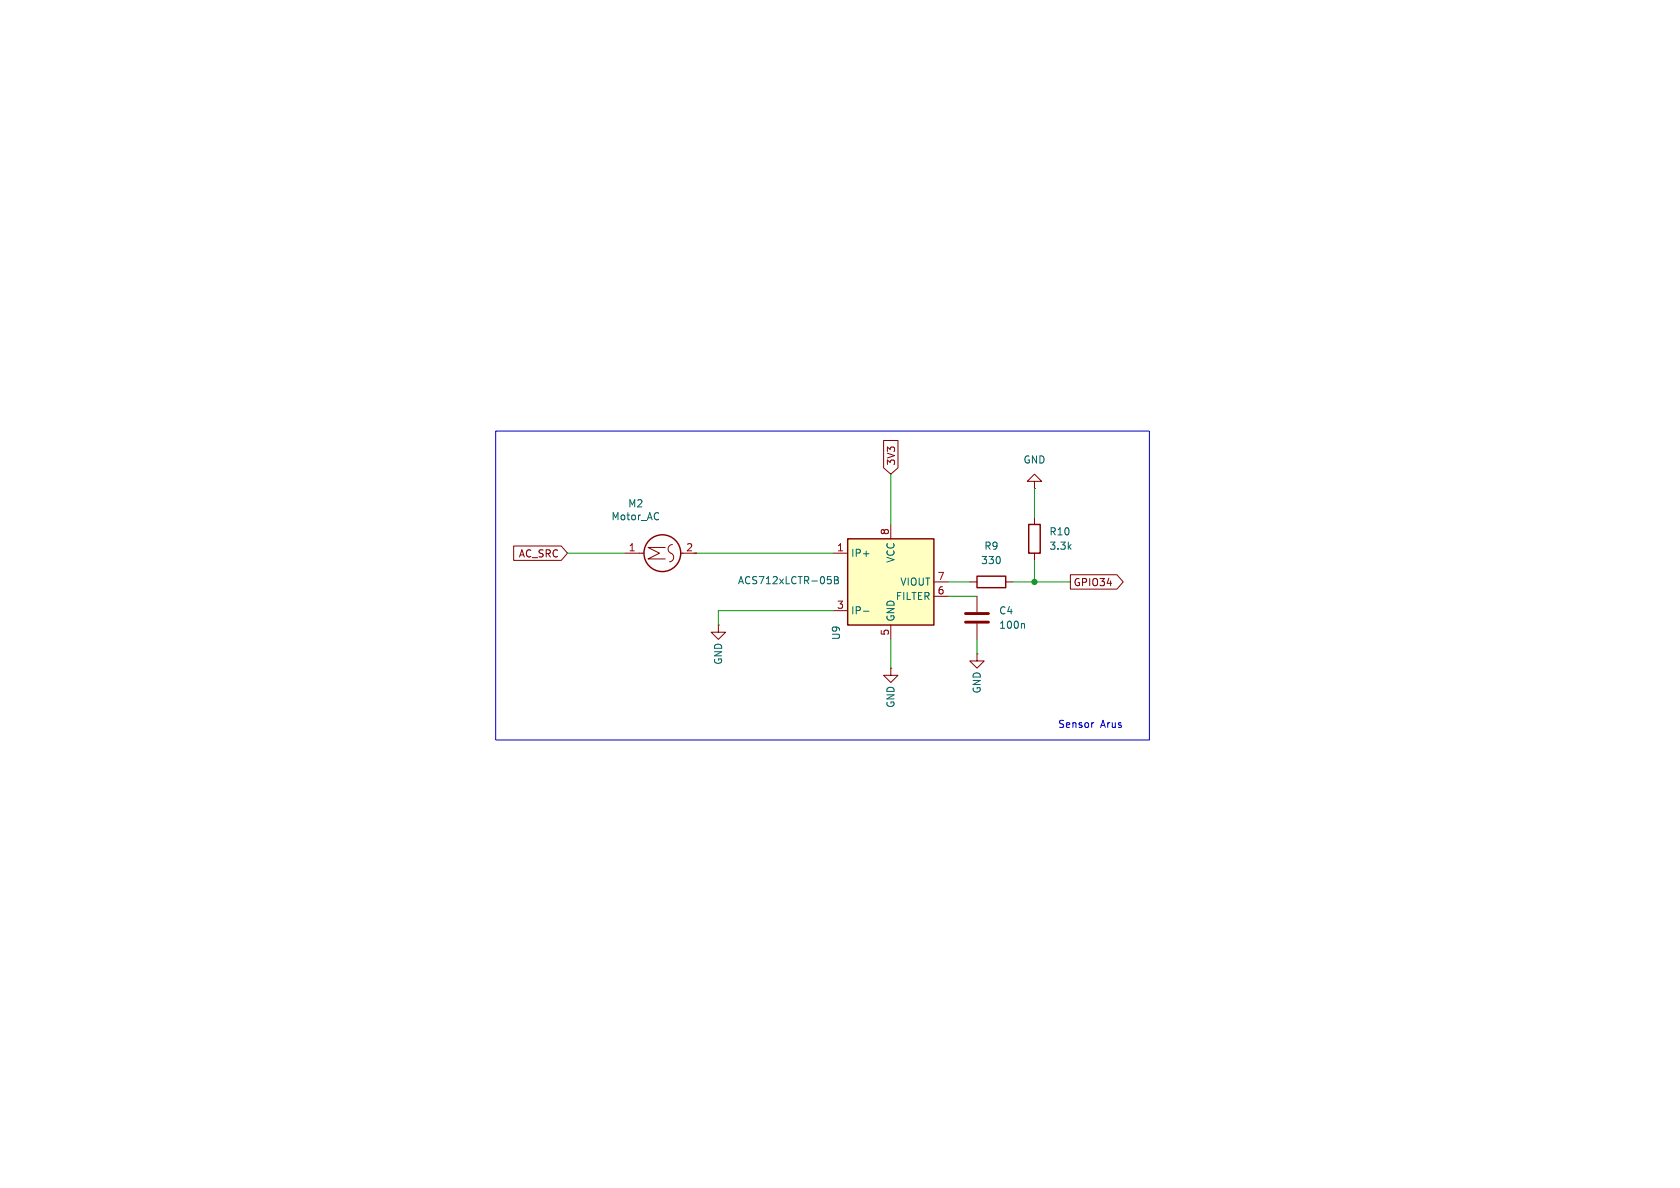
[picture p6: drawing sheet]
(kicad_sch
 (version 20250114)
 (generator "eeschema")
 (generator_version "9.0")
 (paper "User" 130 60)
 (lib_symbols
  (symbol "Device:C"
   (pin_numbers (hide yes))
   (pin_names
    (offset 0.254)) (exclude_from_sim no) (in_bom yes) (on_board yes)
   (property "Reference" "C" (at 0.635 2.54 0) (effects (font (size 1.27 1.27)) (justify left)))
   (property "Value" "C" (at 0.635 -2.54 0) (effects (font (size 1.27 1.27)) (justify left)))
   (property "Footprint" "" (at 0.9652 -3.81 0) (effects (font (size 1.27 1.27)) (hide yes)))
   (property "Datasheet" "~" (at 0 0 0) (effects (font (size 1.27 1.27)) (hide yes)))
   (property "Description" "Unpolarized capacitor" (at 0 0 0) (effects (font (size 1.27 1.27)) (hide yes)))
   (symbol "C_0_1"
    (polyline (pts (xy -2.032 0.762) (xy 2.032 0.762)) (stroke (width 0.508) (type default)) (fill (type none)))
    (polyline (pts (xy -2.032 -0.762) (xy 2.032 -0.762)) (stroke (width 0.508) (type default)) (fill (type none))))
   (symbol "C_1_1"
    (pin passive line (at 0 3.81 270) (length 2.794) (name "~" (effects (font (size 1.27 1.27)))) (number "1" (effects (font (size 1.27 1.27)))))
    (pin passive line (at 0 -3.81 90) (length 2.794) (name "~" (effects (font (size 1.27 1.27)))) (number "2" (effects (font (size 1.27 1.27))))))
   (embedded_fonts no))
  (symbol "Device:R"
   (pin_numbers (hide yes))
   (pin_names
    (offset 0)) (exclude_from_sim no) (in_bom yes) (on_board yes)
   (property "Reference" "R" (at 2.032 0 90) (effects (font (size 1.27 1.27))))
   (property "Value" "R" (at 0 0 90) (effects (font (size 1.27 1.27))))
   (property "Footprint" "" (at -1.778 0 90) (effects (font (size 1.27 1.27)) (hide yes)))
   (property "Datasheet" "~" (at 0 0 0) (effects (font (size 1.27 1.27)) (hide yes)))
   (property "Description" "Resistor" (at 0 0 0) (effects (font (size 1.27 1.27)) (hide yes)))
   (symbol "R_0_1"
    (rectangle (start -1.016 -2.54) (end 1.016 2.54) (stroke (width 0.254) (type default)) (fill (type none))))
   (symbol "R_1_1"
    (pin passive line (at 0 3.81 270) (length 1.27) (name "~" (effects (font (size 1.27 1.27)))) (number "1" (effects (font (size 1.27 1.27)))))
    (pin passive line (at 0 -3.81 90) (length 1.27) (name "~" (effects (font (size 1.27 1.27)))) (number "2" (effects (font (size 1.27 1.27))))))
   (embedded_fonts no))
  (symbol "Motor:Motor_AC"
   (pin_names
    (offset 0)) (exclude_from_sim no) (in_bom yes) (on_board yes)
   (property "Reference" "M" (at 2.54 2.54 0) (effects (font (size 1.27 1.27)) (justify left)))
   (property "Value" "Motor_AC" (at 2.54 -5.08 0) (effects (font (size 1.27 1.27)) (justify left top)))
   (property "Footprint" "" (at 0 -2.286 0) (effects (font (size 1.27 1.27)) (hide yes)))
   (property "Datasheet" "~" (at 0 -2.286 0) (effects (font (size 1.27 1.27)) (hide yes)))
   (property "Description" "AC Motor" (at 0 0 0) (effects (font (size 1.27 1.27)) (hide yes)))
   (symbol "Motor_AC_0_0"
    (polyline (pts (xy -1.016 -2.032) (xy -1.016 1.016) (xy 0 -1.016) (xy 1.016 1.016) (xy 1.016 -2.032)) (stroke (width 0) (type default)) (fill (type none)))
    (arc (start 0 -3.048) (mid -0.8622 -3.5222) (end -1.524 -2.794) (stroke (width 0) (type default)) (fill (type none)))
    (arc (start 0 -3.048) (mid 0.8657 -2.5527) (end 1.524 -3.302) (stroke (width 0) (type default)) (fill (type none))))
   (symbol "Motor_AC_0_1"
    (polyline (pts (xy 0 2.032) (xy 0 2.54)) (stroke (width 0) (type default)) (fill (type none)))
    (polyline (pts (xy 0 1.7272) (xy 0 2.0828)) (stroke (width 0) (type default)) (fill (type none)))
    (circle (center 0 -1.524) (radius 3.2512) (stroke (width 0.254) (type default)) (fill (type none)))
    (polyline (pts (xy 0 -4.7752) (xy 0 -5.1816)) (stroke (width 0) (type default)) (fill (type none)))
    (polyline (pts (xy 0 -7.62) (xy 0 -7.112)) (stroke (width 0) (type default)) (fill (type none))))
   (symbol "Motor_AC_1_1"
    (pin passive line (at 0 5.08 270) (length 2.54) (name "~" (effects (font (size 1.27 1.27)))) (number "1" (effects (font (size 1.27 1.27)))))
    (pin passive line (at 0 -7.62 90) (length 2.54) (name "~" (effects (font (size 1.27 1.27)))) (number "2" (effects (font (size 1.27 1.27))))))
   (embedded_fonts no))
  (symbol "Sensor_Current:ACS712xLCTR-05B" (exclude_from_sim no) (in_bom yes) (on_board yes)
   (property "Reference" "U" (at 2.54 11.43 0) (effects (font (size 1.27 1.27)) (justify left)))
   (property "Value" "ACS712xLCTR-05B" (at 2.54 8.89 0) (effects (font (size 1.27 1.27)) (justify left)))
   (property "Footprint" "Package_SO:SOIC-8_3.9x4.9mm_P1.27mm" (at 2.54 -8.89 0) (effects (font (size 1.27 1.27)
    (italic yes)) (justify left) (hide yes)))
   (property "Datasheet" "http://www.allegromicro.com/~/media/Files/Datasheets/ACS712-Datasheet.ashx?la=en" (at 0 0 0) (effects (font (size 1.27 1.27)) (hide yes)))
   (property "Description" "±5A Bidirectional Hall-Effect Current Sensor, +5.0V supply, 185mV/A, SOIC-8" (at 0 0 0) (effects (font (size 1.27 1.27)) (hide yes)))
   (symbol "ACS712xLCTR-05B_0_1"
    (rectangle (start -7.62 7.62) (end 7.62 -7.62) (stroke (width 0.254) (type default)) (fill (type background))))
   (symbol "ACS712xLCTR-05B_1_1"
    (pin passive line (at -10.16 5.08 0) (length 2.54) (name "IP+" (effects (font (size 1.27 1.27)))) (number "1" (effects (font (size 1.27 1.27)))))
    (pin passive line (at -10.16 5.08 0) (length 2.54) (hide yes) (name "IP+" (effects (font (size 1.27 1.27)))) (number "2" (effects (font (size 1.27 1.27)))))
    (pin passive line (at -10.16 -5.08 0) (length 2.54) (name "IP-" (effects (font (size 1.27 1.27)))) (number "3" (effects (font (size 1.27 1.27)))))
    (pin passive line (at -10.16 -5.08 0) (length 2.54) (hide yes) (name "IP-" (effects (font (size 1.27 1.27)))) (number "4" (effects (font (size 1.27 1.27)))))
    (pin power_in line (at 0 10.16 270) (length 2.54) (name "VCC" (effects (font (size 1.27 1.27)))) (number "8" (effects (font (size 1.27 1.27)))))
    (pin power_in line (at 0 -10.16 90) (length 2.54) (name "GND" (effects (font (size 1.27 1.27)))) (number "5" (effects (font (size 1.27 1.27)))))
    (pin output line (at 10.16 0 180) (length 2.54) (name "VIOUT" (effects (font (size 1.27 1.27)))) (number "7" (effects (font (size 1.27 1.27)))))
    (pin passive line (at 10.16 -2.54 180) (length 2.54) (name "FILTER" (effects (font (size 1.27 1.27)))) (number "6" (effects (font (size 1.27 1.27))))))
   (embedded_fonts no))
  (symbol "power:GND"
   (power)
   (pin_numbers (hide yes))
   (pin_names
    (offset 0) (hide yes)) (exclude_from_sim no) (in_bom yes) (on_board yes)
   (property "Reference" "#PWR" (at 0 -6.35 0) (effects (font (size 1.27 1.27)) (hide yes)))
   (property "Value" "GND" (at 0 -3.81 0) (effects (font (size 1.27 1.27))))
   (property "Footprint" "" (at 0 0 0) (effects (font (size 1.27 1.27)) (hide yes)))
   (property "Datasheet" "" (at 0 0 0) (effects (font (size 1.27 1.27)) (hide yes)))
   (property "Description" "Power symbol creates a global label with name \"GND\" , ground" (at 0 0 0) (effects (font (size 1.27 1.27)) (hide yes)))
   (symbol "GND_0_1"
    (polyline (pts (xy 0 0) (xy 0 -1.27) (xy 1.27 -1.27) (xy 0 -2.54) (xy -1.27 -1.27) (xy 0 -1.27)) (stroke (width 0) (type default)) (fill (type none))))
   (symbol "GND_1_1"
    (pin power_in line (at 0 0 270) (length 0) (name "~" (effects (font (size 1.27 1.27)))) (number "1" (effects (font (size 1.27 1.27))))))
   (embedded_fonts no)))
 (rectangle
  (start 6.35 57.15)
  (end 121.92 2.54)
  (stroke (width 0) (type default))
  (fill (type none)))
 (text "Sensor Arus"
  (exclude_from_sim no)
  (at 111.506 54.61 0)
  (effects (font (size 1.27 1.27))))
 (junction
  (at 101.6 29.21)
  (diameter 0)
  (color 0 0 0 0))
 (wire
  (pts (xy 76.2 39.37) (xy 76.2 44.45))
  (stroke (width 0) (type default)))
 (wire
  (pts (xy 101.6 29.21) (xy 101.6 25.4))
  (stroke (width 0) (type default)))
 (wire
  (pts (xy 41.91 24.13) (xy 66.04 24.13))
  (stroke (width 0) (type default)))
 (wire
  (pts (xy 76.2 10.16) (xy 76.2 19.05))
  (stroke (width 0) (type default)))
 (wire
  (pts (xy 86.36 29.21) (xy 90.17 29.21))
  (stroke (width 0) (type default)))
 (wire
  (pts (xy 19.05 24.13) (xy 29.21 24.13))
  (stroke (width 0) (type default)))
 (wire
  (pts (xy 101.6 12.7) (xy 101.6 17.78))
  (stroke (width 0) (type default)))
 (wire
  (pts (xy 91.44 39.37) (xy 91.44 41.91))
  (stroke (width 0) (type default)))
 (wire
  (pts (xy 66.04 34.29) (xy 45.72 34.29))
  (stroke (width 0) (type default)))
 (wire
  (pts (xy 101.6 29.21) (xy 107.95 29.21))
  (stroke (width 0) (type default)))
 (wire
  (pts (xy 45.72 34.29) (xy 45.72 36.83))
  (stroke (width 0) (type default)))
 (wire
  (pts (xy 97.79 29.21) (xy 101.6 29.21))
  (stroke (width 0) (type default)))
 (wire
  (pts (xy 86.36 31.75) (xy 91.44 31.75))
  (stroke (width 0) (type default)))
 (global_label "3V3"
  (shape input)
  (at 76.2 10.16 90)
  (fields_autoplaced yes)
  (effects (font (size 1.27 1.27)) (justify left))
  (property "Intersheetrefs" "${INTERSHEET_REFS}" (at 76.2 3.6672 90) (effects (font (size 1.27 1.27)) (justify left) (hide yes))))
 (global_label "AC_SRC"
  (shape input)
  (at 19.05 24.13 180)
  (fields_autoplaced yes)
  (effects (font (size 1.27 1.27)) (justify right))
  (property "Intersheetrefs" "${INTERSHEET_REFS}" (at 8.9891 24.13 0) (effects (font (size 1.27 1.27)) (justify right) (hide yes))))
 (global_label "GPIO34"
  (shape output)
  (at 107.95 29.21 0)
  (fields_autoplaced yes)
  (effects (font (size 1.27 1.27)) (justify left))
  (property "Intersheetrefs" "${INTERSHEET_REFS}" (at 117.8295 29.21 0) (effects (font (size 1.27 1.27)) (justify left) (hide yes))))
 (symbol
  (lib_id "power:GND")
  (at 101.6 12.7 180)
  (unit 1)
  (exclude_from_sim no)
  (in_bom yes)
  (on_board yes)
  (dnp no)
  (fields_autoplaced yes)
  (property "Reference" "#PWR020" (at 101.6 6.35 0) (effects (font (size 1.27 1.27)) (hide yes)))
  (property "Value" "GND" (at 101.6 7.62 0) (effects (font (size 1.27 1.27))))
  (property "Footprint" "" (at 101.6 12.7 0) (effects (font (size 1.27 1.27)) (hide yes)))
  (property "Datasheet" "" (at 101.6 12.7 0) (effects (font (size 1.27 1.27)) (hide yes)))
  (property "Description" "Power symbol creates a global label with name \"GND\" , ground" (at 101.6 12.7 0) (effects (font (size 1.27 1.27)) (hide yes)))
  (pin "1"))
 (symbol
  (lib_id "power:GND")
  (at 91.44 41.91 0)
  (unit 1)
  (exclude_from_sim no)
  (in_bom yes)
  (on_board yes)
  (dnp no)
  (property "Reference" "#PWR019" (at 91.44 48.26 0) (effects (font (size 1.27 1.27)) (hide yes)))
  (property "Value" "GND" (at 91.44 46.99 90) (effects (font (size 1.27 1.27))))
  (property "Footprint" "" (at 91.44 41.91 0) (effects (font (size 1.27 1.27)) (hide yes)))
  (property "Datasheet" "" (at 91.44 41.91 0) (effects (font (size 1.27 1.27)) (hide yes)))
  (property "Description" "Power symbol creates a global label with name \"GND\" , ground" (at 91.44 41.91 0) (effects (font (size 1.27 1.27)) (hide yes)))
  (pin "1"))
 (symbol
  (lib_id "Device:C")
  (at 91.44 35.56 0)
  (unit 1)
  (exclude_from_sim no)
  (in_bom yes)
  (on_board yes)
  (dnp no)
  (fields_autoplaced yes)
  (property "Reference" "C4" (at 95.25 34.2899 0) (effects (font (size 1.27 1.27)) (justify left)))
  (property "Value" "100n" (at 95.25 36.8299 0) (effects (font (size 1.27 1.27)) (justify left)))
  (property "Footprint" "Capacitor_THT:CP_Axial_L10.0mm_D6.0mm_P15.00mm_Horizontal" (at 92.4052 39.37 0) (effects (font (size 1.27 1.27)) (hide yes)))
  (property "Datasheet" "~" (at 91.44 35.56 0) (effects (font (size 1.27 1.27)) (hide yes)))
  (property "Description" "Unpolarized capacitor" (at 91.44 35.56 0) (effects (font (size 1.27 1.27)) (hide yes)))
  (pin "2")
  (pin "1"))
 (symbol
  (lib_id "power:GND")
  (at 76.2 44.45 0)
  (unit 1)
  (exclude_from_sim no)
  (in_bom yes)
  (on_board yes)
  (dnp no)
  (property "Reference" "#PWR018" (at 76.2 50.8 0) (effects (font (size 1.27 1.27)) (hide yes)))
  (property "Value" "GND" (at 76.2 49.53 90) (effects (font (size 1.27 1.27))))
  (property "Footprint" "" (at 76.2 44.45 0) (effects (font (size 1.27 1.27)) (hide yes)))
  (property "Datasheet" "" (at 76.2 44.45 0) (effects (font (size 1.27 1.27)) (hide yes)))
  (property "Description" "Power symbol creates a global label with name \"GND\" , ground" (at 76.2 44.45 0) (effects (font (size 1.27 1.27)) (hide yes)))
  (pin "1"))
 (symbol
  (lib_id "power:GND")
  (at 45.72 36.83 0)
  (unit 1)
  (exclude_from_sim no)
  (in_bom yes)
  (on_board yes)
  (dnp no)
  (property "Reference" "#PWR017" (at 45.72 43.18 0) (effects (font (size 1.27 1.27)) (hide yes)))
  (property "Value" "GND" (at 45.72 41.91 90) (effects (font (size 1.27 1.27))))
  (property "Footprint" "" (at 45.72 36.83 0) (effects (font (size 1.27 1.27)) (hide yes)))
  (property "Datasheet" "" (at 45.72 36.83 0) (effects (font (size 1.27 1.27)) (hide yes)))
  (property "Description" "Power symbol creates a global label with name \"GND\" , ground" (at 45.72 36.83 0) (effects (font (size 1.27 1.27)) (hide yes)))
  (pin "1"))
 (symbol
  (lib_id "Device:R")
  (at 93.98 29.21 90)
  (unit 1)
  (exclude_from_sim no)
  (in_bom yes)
  (on_board yes)
  (dnp no)
  (fields_autoplaced yes)
  (property "Reference" "R9" (at 93.98 22.86 90) (effects (font (size 1.27 1.27))))
  (property "Value" "330" (at 93.98 25.4 90) (effects (font (size 1.27 1.27))))
  (property "Footprint" "Resistor_THT:R_Axial_DIN0204_L3.6mm_D1.6mm_P2.54mm_Vertical" (at 93.98 30.988 90) (effects (font (size 1.27 1.27)) (hide yes)))
  (property "Datasheet" "~" (at 93.98 29.21 0) (effects (font (size 1.27 1.27)) (hide yes)))
  (property "Description" "Resistor" (at 93.98 29.21 0) (effects (font (size 1.27 1.27)) (hide yes)))
  (pin "2")
  (pin "1"))
 (symbol
  (lib_id "Device:R")
  (at 101.6 21.59 0)
  (unit 1)
  (exclude_from_sim no)
  (in_bom yes)
  (on_board yes)
  (dnp no)
  (fields_autoplaced yes)
  (property "Reference" "R10" (at 104.14 20.3199 0) (effects (font (size 1.27 1.27)) (justify left)))
  (property "Value" "3.3k" (at 104.14 22.8599 0) (effects (font (size 1.27 1.27)) (justify left)))
  (property "Footprint" "Resistor_THT:R_Axial_DIN0204_L3.6mm_D1.6mm_P2.54mm_Vertical" (at 99.822 21.59 90) (effects (font (size 1.27 1.27)) (hide yes)))
  (property "Datasheet" "~" (at 101.6 21.59 0) (effects (font (size 1.27 1.27)) (hide yes)))
  (property "Description" "Resistor" (at 101.6 21.59 0) (effects (font (size 1.27 1.27)) (hide yes)))
  (pin "1")
  (pin "2"))
 (symbol
  (lib_id "Motor:Motor_AC")
  (at 34.29 24.13 90)
  (unit 1)
  (exclude_from_sim no)
  (in_bom yes)
  (on_board yes)
  (dnp no)
  (property "Reference" "M2" (at 31.115 15.367 90) (effects (font (size 1.27 1.27))))
  (property "Value" "Motor_AC" (at 31.115 17.653 90) (effects (font (size 1.27 1.27))))
  (property "Footprint" "" (at 36.576 24.13 0) (effects (font (size 1.27 1.27)) (hide yes)))
  (property "Datasheet" "~" (at 36.576 24.13 0) (effects (font (size 1.27 1.27)) (hide yes)))
  (property "Description" "AC Motor" (at 34.29 24.13 0) (effects (font (size 1.27 1.27)) (hide yes)))
  (pin "1")
  (pin "2"))
 (symbol
  (lib_id "Sensor_Current:ACS712xLCTR-05B")
  (at 76.2 29.21 0)
  (unit 1)
  (exclude_from_sim no)
  (in_bom yes)
  (on_board yes)
  (dnp no)
  (property "Reference" "U9" (at 66.548 36.83 90) (effects (font (size 1.27 1.27)) (justify right)))
  (property "Value" "ACS712xLCTR-05B" (at 67.31 28.956 0) (effects (font (size 1.27 1.27)) (justify right)))
  (property "Footprint" "Package_SO:SOIC-8_3.9x4.9mm_P1.27mm" (at 78.74 38.1 0) (effects (font (size 1.27 1.27)
    (italic yes)) (justify left) (hide yes)))
  (property "Datasheet" "http://www.allegromicro.com/~/media/Files/Datasheets/ACS712-Datasheet.ashx?la=en" (at 76.2 29.21 0) (effects (font (size 1.27 1.27)) (hide yes)))
  (property "Description" "±5A Bidirectional Hall-Effect Current Sensor, +5.0V supply, 185mV/A, SOIC-8" (at 76.2 29.21 0) (effects (font (size 1.27 1.27)) (hide yes)))
  (pin "1")
  (pin "2")
  (pin "4")
  (pin "3")
  (pin "6")
  (pin "5")
  (pin "7")
  (pin "8")))
